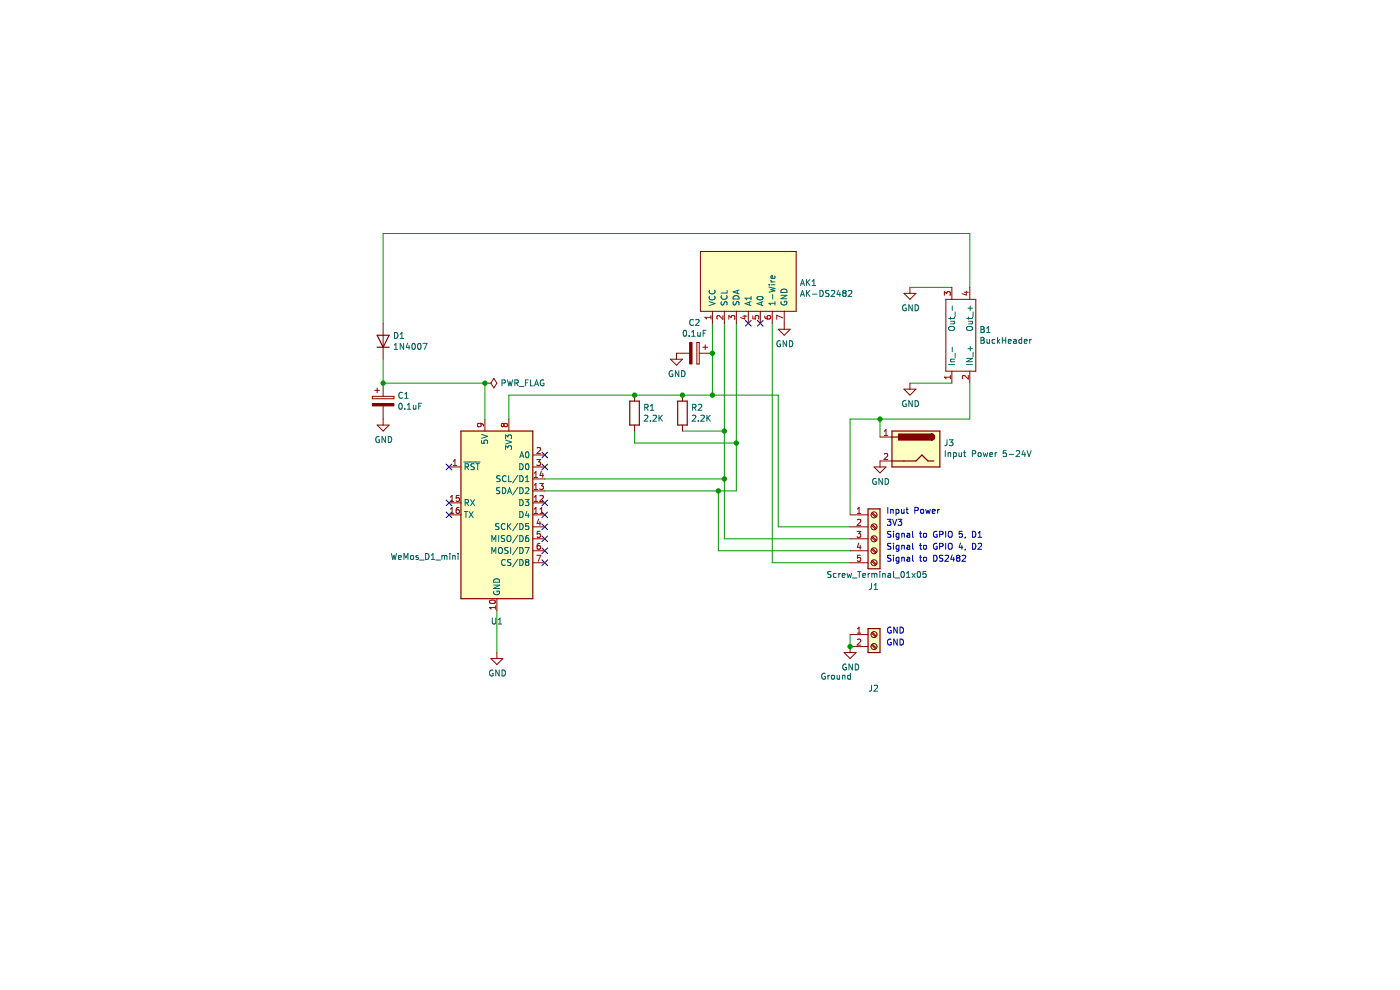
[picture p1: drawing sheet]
(kicad_sch (version 20211123) (generator eeschema)

 (paper "A4")

 (title_block
  (title "TM11")
  (date "2023-08-11"))

 (lib_symbols
  (symbol "Connector:Barrel_Jack" (pin_names (offset 1.016)) (in_bom yes) (on_board yes)
   (property "Reference" "J" (id 0) (at 0 5.334 0) (effects (font (size 1.27 1.27))))
   (property "Value" "Barrel_Jack" (id 1) (at 0 -5.08 0) (effects (font (size 1.27 1.27))))
   (property "Footprint" "" (id 2) (at 1.27 -1.016 0) (effects (font (size 1.27 1.27)) hide))
   (property "Datasheet" "~" (id 3) (at 1.27 -1.016 0) (effects (font (size 1.27 1.27)) hide))
   (symbol "Barrel_Jack_0_1"
    (rectangle (start -5.08 3.81) (end 5.08 -3.81) (stroke (width 0.254) (type default) (color 0 0 0 0)) (fill (type background)))
    (arc (start -3.302 3.175) (mid -3.937 2.54) (end -3.302 1.905) (stroke (width 0.254) (type default) (color 0 0 0 0)) (fill (type none)))
    (arc (start -3.302 3.175) (mid -3.937 2.54) (end -3.302 1.905) (stroke (width 0.254) (type default) (color 0 0 0 0)) (fill (type outline)))
    (polyline (pts (xy 5.08 2.54) (xy 3.81 2.54)) (stroke (width 0.254) (type default) (color 0 0 0 0)) (fill (type none)))
    (polyline (pts (xy -3.81 -2.54) (xy -2.54 -2.54) (xy -1.27 -1.27) (xy 0 -2.54) (xy 2.54 -2.54) (xy 5.08 -2.54)) (stroke (width 0.254) (type default) (color 0 0 0 0)) (fill (type none)))
    (rectangle (start 3.683 3.175) (end -3.302 1.905) (stroke (width 0.254) (type default) (color 0 0 0 0)) (fill (type outline))))
   (symbol "Barrel_Jack_1_1"
    (pin passive line (at 7.62 2.54 180) (length 2.54) (name "~" (effects (font (size 1.27 1.27)))) (number "1" (effects (font (size 1.27 1.27)))))
    (pin passive line (at 7.62 -2.54 180) (length 2.54) (name "~" (effects (font (size 1.27 1.27)))) (number "2" (effects (font (size 1.27 1.27)))))))
  (symbol "Connector:Screw_Terminal_01x02" (pin_names (offset 1.016) hide) (in_bom yes) (on_board yes)
   (property "Reference" "J" (id 0) (at 0 2.54 0) (effects (font (size 1.27 1.27))))
   (property "Value" "Screw_Terminal_01x02" (id 1) (at 0 -5.08 0) (effects (font (size 1.27 1.27))))
   (property "Footprint" "" (id 2) (at 0 0 0) (effects (font (size 1.27 1.27)) hide))
   (property "Datasheet" "~" (id 3) (at 0 0 0) (effects (font (size 1.27 1.27)) hide))
   (symbol "Screw_Terminal_01x02_1_1"
    (rectangle (start -1.27 1.27) (end 1.27 -3.81) (stroke (width 0.254) (type default) (color 0 0 0 0)) (fill (type background)))
    (circle (center 0 -2.54) (radius 0.635) (stroke (width 0.1524) (type default) (color 0 0 0 0)) (fill (type none)))
    (polyline (pts (xy -0.5334 -2.2098) (xy 0.3302 -3.048)) (stroke (width 0.1524) (type default) (color 0 0 0 0)) (fill (type none)))
    (polyline (pts (xy -0.5334 0.3302) (xy 0.3302 -0.508)) (stroke (width 0.1524) (type default) (color 0 0 0 0)) (fill (type none)))
    (polyline (pts (xy -0.3556 -2.032) (xy 0.508 -2.8702)) (stroke (width 0.1524) (type default) (color 0 0 0 0)) (fill (type none)))
    (polyline (pts (xy -0.3556 0.508) (xy 0.508 -0.3302)) (stroke (width 0.1524) (type default) (color 0 0 0 0)) (fill (type none)))
    (circle (center 0 0) (radius 0.635) (stroke (width 0.1524) (type default) (color 0 0 0 0)) (fill (type none)))
    (pin passive line (at -5.08 0 0) (length 3.81) (name "Pin_1" (effects (font (size 1.27 1.27)))) (number "1" (effects (font (size 1.27 1.27)))))
    (pin passive line (at -5.08 -2.54 0) (length 3.81) (name "Pin_2" (effects (font (size 1.27 1.27)))) (number "2" (effects (font (size 1.27 1.27)))))))
  (symbol "Connector:Screw_Terminal_01x05" (pin_names (offset 1.016) hide) (in_bom yes) (on_board yes)
   (property "Reference" "J" (id 0) (at 0 7.62 0) (effects (font (size 1.27 1.27))))
   (property "Value" "Screw_Terminal_01x05" (id 1) (at 0 -7.62 0) (effects (font (size 1.27 1.27))))
   (property "Footprint" "" (id 2) (at 0 0 0) (effects (font (size 1.27 1.27)) hide))
   (property "Datasheet" "~" (id 3) (at 0 0 0) (effects (font (size 1.27 1.27)) hide))
   (symbol "Screw_Terminal_01x05_1_1"
    (rectangle (start -1.27 6.35) (end 1.27 -6.35) (stroke (width 0.254) (type default) (color 0 0 0 0)) (fill (type background)))
    (circle (center 0 -5.08) (radius 0.635) (stroke (width 0.1524) (type default) (color 0 0 0 0)) (fill (type none)))
    (circle (center 0 -2.54) (radius 0.635) (stroke (width 0.1524) (type default) (color 0 0 0 0)) (fill (type none)))
    (polyline (pts (xy -0.5334 -4.7498) (xy 0.3302 -5.588)) (stroke (width 0.1524) (type default) (color 0 0 0 0)) (fill (type none)))
    (polyline (pts (xy -0.5334 -2.2098) (xy 0.3302 -3.048)) (stroke (width 0.1524) (type default) (color 0 0 0 0)) (fill (type none)))
    (polyline (pts (xy -0.5334 0.3302) (xy 0.3302 -0.508)) (stroke (width 0.1524) (type default) (color 0 0 0 0)) (fill (type none)))
    (polyline (pts (xy -0.5334 2.8702) (xy 0.3302 2.032)) (stroke (width 0.1524) (type default) (color 0 0 0 0)) (fill (type none)))
    (polyline (pts (xy -0.5334 5.4102) (xy 0.3302 4.572)) (stroke (width 0.1524) (type default) (color 0 0 0 0)) (fill (type none)))
    (polyline (pts (xy -0.3556 -4.572) (xy 0.508 -5.4102)) (stroke (width 0.1524) (type default) (color 0 0 0 0)) (fill (type none)))
    (polyline (pts (xy -0.3556 -2.032) (xy 0.508 -2.8702)) (stroke (width 0.1524) (type default) (color 0 0 0 0)) (fill (type none)))
    (polyline (pts (xy -0.3556 0.508) (xy 0.508 -0.3302)) (stroke (width 0.1524) (type default) (color 0 0 0 0)) (fill (type none)))
    (polyline (pts (xy -0.3556 3.048) (xy 0.508 2.2098)) (stroke (width 0.1524) (type default) (color 0 0 0 0)) (fill (type none)))
    (polyline (pts (xy -0.3556 5.588) (xy 0.508 4.7498)) (stroke (width 0.1524) (type default) (color 0 0 0 0)) (fill (type none)))
    (circle (center 0 0) (radius 0.635) (stroke (width 0.1524) (type default) (color 0 0 0 0)) (fill (type none)))
    (circle (center 0 2.54) (radius 0.635) (stroke (width 0.1524) (type default) (color 0 0 0 0)) (fill (type none)))
    (circle (center 0 5.08) (radius 0.635) (stroke (width 0.1524) (type default) (color 0 0 0 0)) (fill (type none)))
    (pin passive line (at -5.08 5.08 0) (length 3.81) (name "Pin_1" (effects (font (size 1.27 1.27)))) (number "1" (effects (font (size 1.27 1.27)))))
    (pin passive line (at -5.08 2.54 0) (length 3.81) (name "Pin_2" (effects (font (size 1.27 1.27)))) (number "2" (effects (font (size 1.27 1.27)))))
    (pin passive line (at -5.08 0 0) (length 3.81) (name "Pin_3" (effects (font (size 1.27 1.27)))) (number "3" (effects (font (size 1.27 1.27)))))
    (pin passive line (at -5.08 -2.54 0) (length 3.81) (name "Pin_4" (effects (font (size 1.27 1.27)))) (number "4" (effects (font (size 1.27 1.27)))))
    (pin passive line (at -5.08 -5.08 0) (length 3.81) (name "Pin_5" (effects (font (size 1.27 1.27)))) (number "5" (effects (font (size 1.27 1.27)))))))
  (symbol "Device:R" (pin_numbers hide) (pin_names (offset 0)) (in_bom yes) (on_board yes)
   (property "Reference" "R" (id 0) (at 2.032 0 90) (effects (font (size 1.27 1.27))))
   (property "Value" "R" (id 1) (at 0 0 90) (effects (font (size 1.27 1.27))))
   (property "Footprint" "" (id 2) (at -1.778 0 90) (effects (font (size 1.27 1.27)) hide))
   (property "Datasheet" "~" (id 3) (at 0 0 0) (effects (font (size 1.27 1.27)) hide))
   (symbol "R_0_1"
    (rectangle (start -1.016 -2.54) (end 1.016 2.54) (stroke (width 0.254) (type default) (color 0 0 0 0)) (fill (type none))))
   (symbol "R_1_1"
    (pin passive line (at 0 3.81 270) (length 1.27) (name "~" (effects (font (size 1.27 1.27)))) (number "1" (effects (font (size 1.27 1.27)))))
    (pin passive line (at 0 -3.81 90) (length 1.27) (name "~" (effects (font (size 1.27 1.27)))) (number "2" (effects (font (size 1.27 1.27)))))))
  (symbol "Diode:1N4007" (pin_numbers hide) (pin_names hide) (in_bom yes) (on_board yes)
   (property "Reference" "D" (id 0) (at 0 2.54 0) (effects (font (size 1.27 1.27))))
   (property "Value" "1N4007" (id 1) (at 0 -2.54 0) (effects (font (size 1.27 1.27))))
   (property "Footprint" "Diode_THT:D_DO-41_SOD81_P10.16mm_Horizontal" (id 2) (at 0 -4.445 0) (effects (font (size 1.27 1.27)) hide))
   (property "Datasheet" "http://www.vishay.com/docs/88503/1n4001.pdf" (id 3) (at 0 0 0) (effects (font (size 1.27 1.27)) hide))
   (symbol "1N4007_0_1"
    (polyline (pts (xy -1.27 1.27) (xy -1.27 -1.27)) (stroke (width 0.254) (type default) (color 0 0 0 0)) (fill (type none)))
    (polyline (pts (xy 1.27 0) (xy -1.27 0)) (stroke (width 0) (type default) (color 0 0 0 0)) (fill (type none)))
    (polyline (pts (xy 1.27 1.27) (xy 1.27 -1.27) (xy -1.27 0) (xy 1.27 1.27)) (stroke (width 0.254) (type default) (color 0 0 0 0)) (fill (type none))))
   (symbol "1N4007_1_1"
    (pin passive line (at -3.81 0 0) (length 2.54) (name "K" (effects (font (size 1.27 1.27)))) (number "1" (effects (font (size 1.27 1.27)))))
    (pin passive line (at 3.81 0 180) (length 2.54) (name "A" (effects (font (size 1.27 1.27)))) (number "2" (effects (font (size 1.27 1.27)))))))
  (symbol "MyLib:AK-DS2482" (pin_names (offset 1.016)) (in_bom yes) (on_board yes)
   (property "Reference" "AK" (id 0) (at -27.94 -7.62 0) (effects (font (size 1.27 1.27))))
   (property "Value" "AK-DS2482" (id 1) (at -20.32 -5.08 0) (effects (font (size 1.27 1.27))))
   (property "Footprint" "" (id 2) (at 0 0 0) (effects (font (size 1.27 1.27)) hide))
   (property "Datasheet" "" (id 3) (at 0 0 0) (effects (font (size 1.27 1.27)) hide))
   (symbol "AK-DS2482_0_0"
    (pin input line (at -27.94 -17.78 90) (length 2.54) (name "VCC" (effects (font (size 1.27 1.27)))) (number "1" (effects (font (size 1.27 1.27)))))
    (pin bidirectional line (at -25.4 -17.78 90) (length 2.54) (name "SCL" (effects (font (size 1.27 1.27)))) (number "2" (effects (font (size 1.27 1.27)))))
    (pin bidirectional line (at -22.86 -17.78 90) (length 2.54) (name "SDA" (effects (font (size 1.27 1.27)))) (number "3" (effects (font (size 1.27 1.27)))))
    (pin input line (at -20.32 -17.78 90) (length 2.54) (name "A1" (effects (font (size 1.27 1.27)))) (number "4" (effects (font (size 1.27 1.27)))))
    (pin input line (at -17.78 -17.78 90) (length 2.54) (name "A0" (effects (font (size 1.27 1.27)))) (number "5" (effects (font (size 1.27 1.27)))))
    (pin bidirectional line (at -15.24 -17.78 90) (length 2.54) (name "1-Wire" (effects (font (size 1.27 1.27)))) (number "6" (effects (font (size 1.27 1.27)))))
    (pin input line (at -12.7 -17.78 90) (length 2.54) (name "GND" (effects (font (size 1.27 1.27)))) (number "7" (effects (font (size 1.27 1.27))))))
   (symbol "AK-DS2482_0_1"
    (rectangle (start -10.16 -15.24) (end -30.48 -2.54) (stroke (width 0) (type default) (color 0 0 0 0)) (fill (type background)))))
  (symbol "MyLib:BuckHeader" (pin_names (offset 1.016)) (in_bom yes) (on_board yes)
   (property "Reference" "B" (id 0) (at 1.27 1.27 0) (effects (font (size 1.27 1.27))))
   (property "Value" "BuckHeader" (id 1) (at 10.16 1.27 0) (effects (font (size 1.27 1.27))))
   (property "Footprint" "AAAlibrary:LM2596_Buck_Header" (id 2) (at 7.62 -7.62 0) (effects (font (size 1.27 1.27)) hide))
   (property "Datasheet" "" (id 3) (at 0 0 0) (effects (font (size 1.27 1.27)) hide))
   (symbol "BuckHeader_0_1"
    (rectangle (start 0 0) (end 15.24 -6.35) (stroke (width 0) (type default) (color 0 0 0 0)) (fill (type none))))
   (symbol "BuckHeader_1_1"
    (pin input line (at -2.54 -1.27 0) (length 2.54) (name "In_-" (effects (font (size 1.27 1.27)))) (number "1" (effects (font (size 1.27 1.27)))))
    (pin input line (at -2.54 -5.08 0) (length 2.54) (name "IN_+" (effects (font (size 1.27 1.27)))) (number "2" (effects (font (size 1.27 1.27)))))
    (pin output line (at 17.78 -1.27 180) (length 2.54) (name "Out_-" (effects (font (size 1.27 1.27)))) (number "3" (effects (font (size 1.27 1.27)))))
    (pin output line (at 17.78 -5.08 180) (length 2.54) (name "Out_+" (effects (font (size 1.27 1.27)))) (number "4" (effects (font (size 1.27 1.27)))))))
  (symbol "MyLib:WeMos_D1_mini" (in_bom yes) (on_board yes)
   (property "Reference" "U" (id 0) (at 3.81 19.05 0) (effects (font (size 1.27 1.27)) (justify left)))
   (property "Value" "WeMos_D1_mini" (id 1) (at 1.27 -19.05 0) (effects (font (size 1.27 1.27)) (justify left)))
   (property "Footprint" "Module:WEMOS_D1_mini_light" (id 2) (at 0 -29.21 0) (effects (font (size 1.27 1.27)) hide))
   (property "Datasheet" "" (id 3) (at -46.99 -29.21 0) (effects (font (size 1.27 1.27)) hide))
   (symbol "WeMos_D1_mini_1_1"
    (rectangle (start -7.62 17.78) (end 7.62 -17.78) (stroke (width 0.254) (type default) (color 0 0 0 0)) (fill (type background)))
    (pin input line (at -10.16 10.16 0) (length 2.54) (name "~{RST}" (effects (font (size 1.27 1.27)))) (number "1" (effects (font (size 1.27 1.27)))))
    (pin power_in line (at 0 -20.32 90) (length 2.54) (name "GND" (effects (font (size 1.27 1.27)))) (number "10" (effects (font (size 1.27 1.27)))))
    (pin bidirectional line (at 10.16 0 180) (length 2.54) (name "D4" (effects (font (size 1.27 1.27)))) (number "11" (effects (font (size 1.27 1.27)))))
    (pin bidirectional line (at 10.16 2.54 180) (length 2.54) (name "D3" (effects (font (size 1.27 1.27)))) (number "12" (effects (font (size 1.27 1.27)))))
    (pin bidirectional line (at 10.16 5.08 180) (length 2.54) (name "SDA/D2" (effects (font (size 1.27 1.27)))) (number "13" (effects (font (size 1.27 1.27)))))
    (pin bidirectional line (at 10.16 7.62 180) (length 2.54) (name "SCL/D1" (effects (font (size 1.27 1.27)))) (number "14" (effects (font (size 1.27 1.27)))))
    (pin input line (at -10.16 2.54 0) (length 2.54) (name "RX" (effects (font (size 1.27 1.27)))) (number "15" (effects (font (size 1.27 1.27)))))
    (pin output line (at -10.16 0 0) (length 2.54) (name "TX" (effects (font (size 1.27 1.27)))) (number "16" (effects (font (size 1.27 1.27)))))
    (pin input line (at 10.16 12.7 180) (length 2.54) (name "A0" (effects (font (size 1.27 1.27)))) (number "2" (effects (font (size 1.27 1.27)))))
    (pin bidirectional line (at 10.16 10.16 180) (length 2.54) (name "D0" (effects (font (size 1.27 1.27)))) (number "3" (effects (font (size 1.27 1.27)))))
    (pin bidirectional line (at 10.16 -2.54 180) (length 2.54) (name "SCK/D5" (effects (font (size 1.27 1.27)))) (number "4" (effects (font (size 1.27 1.27)))))
    (pin bidirectional line (at 10.16 -5.08 180) (length 2.54) (name "MISO/D6" (effects (font (size 1.27 1.27)))) (number "5" (effects (font (size 1.27 1.27)))))
    (pin bidirectional line (at 10.16 -7.62 180) (length 2.54) (name "MOSI/D7" (effects (font (size 1.27 1.27)))) (number "6" (effects (font (size 1.27 1.27)))))
    (pin bidirectional line (at 10.16 -10.16 180) (length 2.54) (name "CS/D8" (effects (font (size 1.27 1.27)))) (number "7" (effects (font (size 1.27 1.27)))))
    (pin bidirectional line (at 2.54 20.32 270) (length 2.54) (name "3V3" (effects (font (size 1.27 1.27)))) (number "8" (effects (font (size 1.27 1.27)))))
    (pin power_in line (at -2.54 20.32 270) (length 2.54) (name "5V" (effects (font (size 1.27 1.27)))) (number "9" (effects (font (size 1.27 1.27)))))))
  (symbol "TempPCB11-rescue:CP-Device" (pin_numbers hide) (pin_names (offset 0.254)) (in_bom yes) (on_board yes)
   (property "Reference" "C" (id 0) (at 0.635 2.54 0) (effects (font (size 1.27 1.27)) (justify left)))
   (property "Value" "CP-Device" (id 1) (at 0.635 -2.54 0) (effects (font (size 1.27 1.27)) (justify left)))
   (property "Footprint" "" (id 2) (at 0.9652 -3.81 0) (effects (font (size 1.27 1.27)) hide))
   (property "Datasheet" "" (id 3) (at 0 0 0) (effects (font (size 1.27 1.27)) hide))
   (symbol "CP-Device_0_1"
    (rectangle (start -2.286 0.508) (end 2.286 1.016) (stroke (width 0) (type default) (color 0 0 0 0)) (fill (type none)))
    (polyline (pts (xy -1.778 2.286) (xy -0.762 2.286)) (stroke (width 0) (type default) (color 0 0 0 0)) (fill (type none)))
    (polyline (pts (xy -1.27 2.794) (xy -1.27 1.778)) (stroke (width 0) (type default) (color 0 0 0 0)) (fill (type none)))
    (rectangle (start 2.286 -0.508) (end -2.286 -1.016) (stroke (width 0) (type default) (color 0 0 0 0)) (fill (type outline))))
   (symbol "CP-Device_1_1"
    (pin passive line (at 0 3.81 270) (length 2.794) (name "~" (effects (font (size 1.27 1.27)))) (number "1" (effects (font (size 1.27 1.27)))))
    (pin passive line (at 0 -3.81 90) (length 2.794) (name "~" (effects (font (size 1.27 1.27)))) (number "2" (effects (font (size 1.27 1.27)))))))
  (symbol "power:GND" (power) (pin_names (offset 0)) (in_bom yes) (on_board yes)
   (property "Reference" "#PWR" (id 0) (at 0 -6.35 0) (effects (font (size 1.27 1.27)) hide))
   (property "Value" "GND" (id 1) (at 0 -3.81 0) (effects (font (size 1.27 1.27))))
   (property "Footprint" "" (id 2) (at 0 0 0) (effects (font (size 1.27 1.27)) hide))
   (property "Datasheet" "" (id 3) (at 0 0 0) (effects (font (size 1.27 1.27)) hide))
   (symbol "GND_0_1"
    (polyline (pts (xy 0 0) (xy 0 -1.27) (xy 1.27 -1.27) (xy 0 -2.54) (xy -1.27 -1.27) (xy 0 -1.27)) (stroke (width 0) (type default) (color 0 0 0 0)) (fill (type none))))
   (symbol "GND_1_1"
    (pin power_in line (at 0 0 270) (length 0) hide (name "GND" (effects (font (size 1.27 1.27)))) (number "1" (effects (font (size 1.27 1.27)))))))
  (symbol "power:PWR_FLAG" (power) (pin_numbers hide) (pin_names (offset 0) hide) (in_bom yes) (on_board yes)
   (property "Reference" "#FLG" (id 0) (at 0 1.905 0) (effects (font (size 1.27 1.27)) hide))
   (property "Value" "PWR_FLAG" (id 1) (at 0 3.81 0) (effects (font (size 1.27 1.27))))
   (property "Footprint" "" (id 2) (at 0 0 0) (effects (font (size 1.27 1.27)) hide))
   (property "Datasheet" "~" (id 3) (at 0 0 0) (effects (font (size 1.27 1.27)) hide))
   (symbol "PWR_FLAG_0_0"
    (pin power_out line (at 0 0 90) (length 0) (name "pwr" (effects (font (size 1.27 1.27)))) (number "1" (effects (font (size 1.27 1.27))))))
   (symbol "PWR_FLAG_0_1"
    (polyline (pts (xy 0 0) (xy 0 1.27) (xy -1.016 1.905) (xy 0 2.54) (xy 1.016 1.905) (xy 0 1.27)) (stroke (width 0) (type default) (color 0 0 0 0)) (fill (type none))))))

 (junction (at 152.4 104.14) (diameter 0) (color 0 0 0 0))
 (junction (at 134.62 83.82) (diameter 0) (color 0 0 0 0))
 (junction (at 151.13 83.82) (diameter 0) (color 0 0 0 0))
 (junction (at 180.34 137.16) (diameter 0) (color 0 0 0 0))
 (junction (at 153.67 101.6) (diameter 0) (color 0 0 0 0))
 (junction (at 102.87 81.28) (diameter 0) (color 0 0 0 0))
 (junction (at 156.21 93.98) (diameter 0) (color 0 0 0 0))
 (junction (at 144.78 83.82) (diameter 0) (color 0 0 0 0))
 (junction (at 151.13 74.93) (diameter 0) (color 0 0 0 0))
 (junction (at 153.67 91.44) (diameter 0) (color 0 0 0 0))
 (junction (at 81.28 81.28) (diameter 0) (color 0 0 0 0))
 (junction (at 186.69 88.9) (diameter 0) (color 0 0 0 0))

 (no_connect (at 115.57 119.38))
 (no_connect (at 95.25 99.06))
 (no_connect (at 161.29 68.58))
 (no_connect (at 115.57 99.06))
 (no_connect (at 115.57 109.22))
 (no_connect (at 158.75 68.58))
 (no_connect (at 95.25 106.68))
 (no_connect (at 95.25 109.22))
 (no_connect (at 115.57 114.3))
 (no_connect (at 115.57 106.68))
 (no_connect (at 115.57 116.84))
 (no_connect (at 115.57 111.76))
 (no_connect (at 115.57 96.52))

 (wire (pts (xy 105.41 129.54) (xy 105.41 138.43)) (stroke (width 0) (type default) (color 0 0 0 0)))
 (wire (pts (xy 153.67 68.58) (xy 153.67 91.44)) (stroke (width 0) (type default) (color 0 0 0 0)))
 (wire (pts (xy 156.21 93.98) (xy 156.21 104.14)) (stroke (width 0) (type default) (color 0 0 0 0)))
 (wire (pts (xy 102.87 81.28) (xy 81.28 81.28)) (stroke (width 0) (type default) (color 0 0 0 0)))
 (wire (pts (xy 81.28 68.58) (xy 81.28 49.53)) (stroke (width 0) (type default) (color 0 0 0 0)))
 (wire (pts (xy 156.21 68.58) (xy 156.21 93.98)) (stroke (width 0) (type default) (color 0 0 0 0)))
 (wire (pts (xy 205.74 49.53) (xy 205.74 60.96)) (stroke (width 0) (type default) (color 0 0 0 0)))
 (wire (pts (xy 201.93 81.28) (xy 193.04 81.28)) (stroke (width 0) (type default) (color 0 0 0 0)))
 (wire (pts (xy 102.87 81.28) (xy 102.87 88.9)) (stroke (width 0) (type default) (color 0 0 0 0)))
 (wire (pts (xy 180.34 88.9) (xy 180.34 109.22)) (stroke (width 0) (type default) (color 0 0 0 0)))
 (wire (pts (xy 152.4 104.14) (xy 115.57 104.14)) (stroke (width 0) (type default) (color 0 0 0 0)))
 (wire (pts (xy 134.62 93.98) (xy 156.21 93.98)) (stroke (width 0) (type default) (color 0 0 0 0)))
 (wire (pts (xy 151.13 83.82) (xy 144.78 83.82)) (stroke (width 0) (type default) (color 0 0 0 0)))
 (wire (pts (xy 151.13 74.93) (xy 151.13 83.82)) (stroke (width 0) (type default) (color 0 0 0 0)))
 (wire (pts (xy 107.95 83.82) (xy 107.95 88.9)) (stroke (width 0) (type default) (color 0 0 0 0)))
 (wire (pts (xy 205.74 81.28) (xy 205.74 88.9)) (stroke (width 0) (type default) (color 0 0 0 0)))
 (wire (pts (xy 81.28 49.53) (xy 205.74 49.53)) (stroke (width 0) (type default) (color 0 0 0 0)))
 (wire (pts (xy 180.34 116.84) (xy 152.4 116.84)) (stroke (width 0) (type default) (color 0 0 0 0)))
 (wire (pts (xy 180.34 88.9) (xy 186.69 88.9)) (stroke (width 0) (type default) (color 0 0 0 0)))
 (wire (pts (xy 201.93 60.96) (xy 193.04 60.96)) (stroke (width 0) (type default) (color 0 0 0 0)))
 (wire (pts (xy 134.62 83.82) (xy 107.95 83.82)) (stroke (width 0) (type default) (color 0 0 0 0)))
 (wire (pts (xy 165.1 111.76) (xy 165.1 83.82)) (stroke (width 0) (type default) (color 0 0 0 0)))
 (wire (pts (xy 165.1 83.82) (xy 151.13 83.82)) (stroke (width 0) (type default) (color 0 0 0 0)))
 (wire (pts (xy 153.67 114.3) (xy 153.67 101.6)) (stroke (width 0) (type default) (color 0 0 0 0)))
 (wire (pts (xy 205.74 88.9) (xy 186.69 88.9)) (stroke (width 0) (type default) (color 0 0 0 0)))
 (wire (pts (xy 151.13 74.93) (xy 151.13 68.58)) (stroke (width 0) (type default) (color 0 0 0 0)))
 (wire (pts (xy 134.62 91.44) (xy 134.62 93.98)) (stroke (width 0) (type default) (color 0 0 0 0)))
 (wire (pts (xy 186.69 88.9) (xy 186.69 92.71)) (stroke (width 0) (type default) (color 0 0 0 0)))
 (wire (pts (xy 153.67 91.44) (xy 153.67 101.6)) (stroke (width 0) (type default) (color 0 0 0 0)))
 (wire (pts (xy 180.34 119.38) (xy 163.83 119.38)) (stroke (width 0) (type default) (color 0 0 0 0)))
 (wire (pts (xy 180.34 114.3) (xy 153.67 114.3)) (stroke (width 0) (type default) (color 0 0 0 0)))
 (wire (pts (xy 81.28 76.2) (xy 81.28 81.28)) (stroke (width 0) (type default) (color 0 0 0 0)))
 (wire (pts (xy 180.34 134.62) (xy 180.34 137.16)) (stroke (width 0) (type default) (color 0 0 0 0)))
 (wire (pts (xy 144.78 83.82) (xy 134.62 83.82)) (stroke (width 0) (type default) (color 0 0 0 0)))
 (wire (pts (xy 144.78 91.44) (xy 153.67 91.44)) (stroke (width 0) (type default) (color 0 0 0 0)))
 (wire (pts (xy 156.21 104.14) (xy 152.4 104.14)) (stroke (width 0) (type default) (color 0 0 0 0)))
 (wire (pts (xy 152.4 116.84) (xy 152.4 104.14)) (stroke (width 0) (type default) (color 0 0 0 0)))
 (wire (pts (xy 180.34 111.76) (xy 165.1 111.76)) (stroke (width 0) (type default) (color 0 0 0 0)))
 (wire (pts (xy 153.67 101.6) (xy 115.57 101.6)) (stroke (width 0) (type default) (color 0 0 0 0)))
 (wire (pts (xy 163.83 119.38) (xy 163.83 68.58)) (stroke (width 0) (type default) (color 0 0 0 0)))

 (text "3V3" (at 187.96 111.76 0) (effects (font (size 1.27 1.27)) (justify left bottom)))
 (text "Signal to GPIO 5, D1" (at 187.96 114.3 0) (effects (font (size 1.27 1.27)) (justify left bottom)))
 (text "Signal to GPIO 4, D2\n" (at 187.96 116.84 0) (effects (font (size 1.27 1.27)) (justify left bottom)))
 (text "Signal to DS2482" (at 187.96 119.38 0) (effects (font (size 1.27 1.27)) (justify left bottom)))
 (text "GND" (at 187.96 134.62 0) (effects (font (size 1.27 1.27)) (justify left bottom)))
 (text "Input Power\n" (at 187.96 109.22 0) (effects (font (size 1.27 1.27)) (justify left bottom)))
 (text "GND" (at 187.96 137.16 0) (effects (font (size 1.27 1.27)) (justify left bottom)))

 (symbol (lib_id "MyLib:WeMos_D1_mini") (at 105.41 109.22 0) (unit 1) (in_bom yes) (on_board yes)
  (property "Reference" "U1" (id 0) (at 105.41 131.8006 0))
  (property "Value" "WeMos_D1_mini" (id 1) (at 90.17 118.11 0))
  (property "Footprint" "Module:WEMOS_D1_mini_light" (id 2) (at 105.41 138.43 0) (effects (font (size 1.27 1.27)) hide))
  (property "Datasheet" "https://wiki.wemos.cc/products:d1:d1_mini#documentation" (id 3) (at 58.42 138.43 0) (effects (font (size 1.27 1.27)) hide)) (pin "1") (pin "10") (pin "11") (pin "12") (pin "13") (pin "14") (pin "15") (pin "16") (pin "2") (pin "3") (pin "4") (pin "5") (pin "6") (pin "7") (pin "8") (pin "9"))

 (symbol (lib_id "MyLib:AK-DS2482") (at 179.07 50.8 0) (unit 1) (in_bom yes) (on_board yes)
  (property "Reference" "AK1" (id 0) (at 169.6212 59.9948 0) (effects (font (size 1.27 1.27)) (justify left)))
  (property "Value" "AK-DS2482" (id 1) (at 169.6212 62.3062 0) (effects (font (size 1.27 1.27)) (justify left)))
  (property "Footprint" "AAAlibrary:AK-DS2482" (id 2) (at 179.07 50.8 0) (effects (font (size 1.27 1.27)) hide))
  (property "Datasheet" "" (id 3) (at 179.07 50.8 0) (effects (font (size 1.27 1.27)) hide)) (pin "1") (pin "2") (pin "3") (pin "4") (pin "5") (pin "6") (pin "7"))

 (symbol (lib_id "TempPCB11-rescue:CP-Device") (at 147.32 74.93 270) (unit 1) (in_bom yes) (on_board yes)
  (property "Reference" "C2" (id 0) (at 147.32 68.453 90))
  (property "Value" "0.1uF" (id 1) (at 147.32 70.7644 90))
  (property "Footprint" "Capacitor_THT:C_Disc_D5.0mm_W2.5mm_P2.50mm" (id 2) (at 143.51 75.8952 0) (effects (font (size 1.27 1.27)) hide))
  (property "Datasheet" "~" (id 3) (at 147.32 74.93 0) (effects (font (size 1.27 1.27)) hide)) (pin "1") (pin "2"))

 (symbol (lib_id "TempPCB11-rescue:CP-Device") (at 81.28 85.09 0) (unit 1) (in_bom yes) (on_board yes)
  (property "Reference" "C1" (id 0) (at 84.2772 83.9216 0) (effects (font (size 1.27 1.27)) (justify left)))
  (property "Value" "0.1uF" (id 1) (at 84.2772 86.233 0) (effects (font (size 1.27 1.27)) (justify left)))
  (property "Footprint" "Capacitor_THT:C_Disc_D5.0mm_W2.5mm_P2.50mm" (id 2) (at 82.2452 88.9 0) (effects (font (size 1.27 1.27)) hide))
  (property "Datasheet" "~" (id 3) (at 81.28 85.09 0) (effects (font (size 1.27 1.27)) hide)) (pin "1") (pin "2"))

 (symbol (lib_id "power:GND") (at 166.37 68.58 0) (unit 1) (in_bom yes) (on_board yes)
  (property "Reference" "#PWR04" (id 0) (at 166.37 74.93 0) (effects (font (size 1.27 1.27)) hide))
  (property "Value" "GND" (id 1) (at 166.497 72.9742 0))
  (property "Footprint" "" (id 2) (at 166.37 68.58 0) (effects (font (size 1.27 1.27)) hide))
  (property "Datasheet" "" (id 3) (at 166.37 68.58 0) (effects (font (size 1.27 1.27)) hide)) (pin "1"))

 (symbol (lib_id "power:GND") (at 180.34 137.16 0) (unit 1) (in_bom yes) (on_board yes)
  (property "Reference" "#PWR05" (id 0) (at 180.34 143.51 0) (effects (font (size 1.27 1.27)) hide))
  (property "Value" "GND" (id 1) (at 180.467 141.5542 0))
  (property "Footprint" "" (id 2) (at 180.34 137.16 0) (effects (font (size 1.27 1.27)) hide))
  (property "Datasheet" "" (id 3) (at 180.34 137.16 0) (effects (font (size 1.27 1.27)) hide)) (pin "1"))

 (symbol (lib_id "power:GND") (at 143.51 74.93 0) (unit 1) (in_bom yes) (on_board yes)
  (property "Reference" "#PWR03" (id 0) (at 143.51 81.28 0) (effects (font (size 1.27 1.27)) hide))
  (property "Value" "GND" (id 1) (at 143.637 79.3242 0))
  (property "Footprint" "" (id 2) (at 143.51 74.93 0) (effects (font (size 1.27 1.27)) hide))
  (property "Datasheet" "" (id 3) (at 143.51 74.93 0) (effects (font (size 1.27 1.27)) hide)) (pin "1"))

 (symbol (lib_id "power:GND") (at 81.28 88.9 0) (unit 1) (in_bom yes) (on_board yes)
  (property "Reference" "#PWR01" (id 0) (at 81.28 95.25 0) (effects (font (size 1.27 1.27)) hide))
  (property "Value" "GND" (id 1) (at 81.407 93.2942 0))
  (property "Footprint" "" (id 2) (at 81.28 88.9 0) (effects (font (size 1.27 1.27)) hide))
  (property "Datasheet" "" (id 3) (at 81.28 88.9 0) (effects (font (size 1.27 1.27)) hide)) (pin "1"))

 (symbol (lib_id "power:GND") (at 105.41 138.43 0) (unit 1) (in_bom yes) (on_board yes)
  (property "Reference" "#PWR02" (id 0) (at 105.41 144.78 0) (effects (font (size 1.27 1.27)) hide))
  (property "Value" "GND" (id 1) (at 105.537 142.8242 0))
  (property "Footprint" "" (id 2) (at 105.41 138.43 0) (effects (font (size 1.27 1.27)) hide))
  (property "Datasheet" "" (id 3) (at 105.41 138.43 0) (effects (font (size 1.27 1.27)) hide)) (pin "1"))

 (symbol (lib_id "Device:R") (at 144.78 87.63 0) (unit 1) (in_bom yes) (on_board yes)
  (property "Reference" "R2" (id 0) (at 146.558 86.4616 0) (effects (font (size 1.27 1.27)) (justify left)))
  (property "Value" "2.2K" (id 1) (at 146.558 88.773 0) (effects (font (size 1.27 1.27)) (justify left)))
  (property "Footprint" "Resistor_THT:R_Axial_DIN0207_L6.3mm_D2.5mm_P10.16mm_Horizontal" (id 2) (at 143.002 87.63 90) (effects (font (size 1.27 1.27)) hide))
  (property "Datasheet" "~" (id 3) (at 144.78 87.63 0) (effects (font (size 1.27 1.27)) hide)) (pin "1") (pin "2"))

 (symbol (lib_id "Device:R") (at 134.62 87.63 0) (unit 1) (in_bom yes) (on_board yes)
  (property "Reference" "R1" (id 0) (at 136.398 86.4616 0) (effects (font (size 1.27 1.27)) (justify left)))
  (property "Value" "2.2K" (id 1) (at 136.398 88.773 0) (effects (font (size 1.27 1.27)) (justify left)))
  (property "Footprint" "Resistor_THT:R_Axial_DIN0207_L6.3mm_D2.5mm_P10.16mm_Horizontal" (id 2) (at 132.842 87.63 90) (effects (font (size 1.27 1.27)) hide))
  (property "Datasheet" "~" (id 3) (at 134.62 87.63 0) (effects (font (size 1.27 1.27)) hide)) (pin "1") (pin "2"))

 (symbol (lib_id "power:PWR_FLAG") (at 102.87 81.28 270) (unit 1) (in_bom yes) (on_board yes)
  (property "Reference" "#FLG01" (id 0) (at 104.775 81.28 0) (effects (font (size 1.27 1.27)) hide))
  (property "Value" "PWR_FLAG" (id 1) (at 106.1212 81.28 90) (effects (font (size 1.27 1.27)) (justify left)))
  (property "Footprint" "" (id 2) (at 102.87 81.28 0) (effects (font (size 1.27 1.27)) hide))
  (property "Datasheet" "~" (id 3) (at 102.87 81.28 0) (effects (font (size 1.27 1.27)) hide)) (pin "1"))

 (symbol (lib_id "Connector:Barrel_Jack") (at 194.31 95.25 0) (mirror y) (unit 1) (in_bom yes) (on_board yes)
  (property "Reference" "J3" (id 0) (at 200.152 93.98 0) (effects (font (size 1.27 1.27)) (justify right)))
  (property "Value" "Input Power 5-24V" (id 1) (at 200.152 96.2914 0) (effects (font (size 1.27 1.27)) (justify right)))
  (property "Footprint" "AAAlibrary:Uxcell_DC_power_jack" (id 2) (at 193.04 96.266 0) (effects (font (size 1.27 1.27)) hide))
  (property "Datasheet" "~" (id 3) (at 193.04 96.266 0) (effects (font (size 1.27 1.27)) hide)) (pin "1") (pin "2"))

 (symbol (lib_id "MyLib:BuckHeader") (at 200.66 78.74 90) (unit 1) (in_bom yes) (on_board yes)
  (property "Reference" "B1" (id 0) (at 207.7212 69.9516 90) (effects (font (size 1.27 1.27)) (justify right)))
  (property "Value" "BuckHeader" (id 1) (at 207.7212 72.263 90) (effects (font (size 1.27 1.27)) (justify right)))
  (property "Footprint" "AAAlibrary:LM2596_Buck_Header" (id 2) (at 208.28 71.12 0) (effects (font (size 1.27 1.27)) hide))
  (property "Datasheet" "" (id 3) (at 200.66 78.74 0) (effects (font (size 1.27 1.27)) hide)) (pin "1") (pin "2") (pin "3") (pin "4"))

 (symbol (lib_id "power:GND") (at 193.04 60.96 0) (unit 1) (in_bom yes) (on_board yes)
  (property "Reference" "#PWR07" (id 0) (at 193.04 67.31 0) (effects (font (size 1.27 1.27)) hide))
  (property "Value" "GND" (id 1) (at 193.167 65.3542 0))
  (property "Footprint" "" (id 2) (at 193.04 60.96 0) (effects (font (size 1.27 1.27)) hide))
  (property "Datasheet" "" (id 3) (at 193.04 60.96 0) (effects (font (size 1.27 1.27)) hide)) (pin "1"))

 (symbol (lib_id "power:GND") (at 193.04 81.28 0) (unit 1) (in_bom yes) (on_board yes)
  (property "Reference" "#PWR08" (id 0) (at 193.04 87.63 0) (effects (font (size 1.27 1.27)) hide))
  (property "Value" "GND" (id 1) (at 193.167 85.6742 0))
  (property "Footprint" "" (id 2) (at 193.04 81.28 0) (effects (font (size 1.27 1.27)) hide))
  (property "Datasheet" "" (id 3) (at 193.04 81.28 0) (effects (font (size 1.27 1.27)) hide)) (pin "1"))

 (symbol (lib_id "power:GND") (at 186.69 97.79 0) (unit 1) (in_bom yes) (on_board yes)
  (property "Reference" "#PWR06" (id 0) (at 186.69 104.14 0) (effects (font (size 1.27 1.27)) hide))
  (property "Value" "GND" (id 1) (at 186.817 102.1842 0))
  (property "Footprint" "" (id 2) (at 186.69 97.79 0) (effects (font (size 1.27 1.27)) hide))
  (property "Datasheet" "" (id 3) (at 186.69 97.79 0) (effects (font (size 1.27 1.27)) hide)) (pin "1"))

 (symbol (lib_id "Connector:Screw_Terminal_01x02") (at 185.42 134.62 0) (unit 1) (in_bom yes) (on_board yes)
  (property "Reference" "J2" (id 0) (at 184.15 146.05 0) (effects (font (size 1.27 1.27)) (justify left)))
  (property "Value" "Ground" (id 1) (at 173.99 143.51 0) (effects (font (size 1.27 1.27)) (justify left)))
  (property "Footprint" "TerminalBlock_Phoenix:TerminalBlock_Phoenix_PT-1,5-2-5.0-H_1x02_P5.00mm_Horizontal" (id 2) (at 185.42 134.62 0) (effects (font (size 1.27 1.27)) hide))
  (property "Datasheet" "~" (id 3) (at 185.42 134.62 0) (effects (font (size 1.27 1.27)) hide)) (pin "1") (pin "2"))

 (symbol (lib_id "Connector:Screw_Terminal_01x05") (at 185.42 114.3 0) (unit 1) (in_bom yes) (on_board yes)
  (property "Reference" "J1" (id 0) (at 184.15 124.46 0) (effects (font (size 1.27 1.27)) (justify left)))
  (property "Value" "Screw_Terminal_01x05" (id 1) (at 175.26 121.92 0) (effects (font (size 1.27 1.27)) (justify left)))
  (property "Footprint" "TerminalBlock_Phoenix:TerminalBlock_Phoenix_PT-1,5-5-5.0-H_1x05_P5.00mm_Horizontal" (id 2) (at 185.42 114.3 0) (effects (font (size 1.27 1.27)) hide))
  (property "Datasheet" "~" (id 3) (at 185.42 114.3 0) (effects (font (size 1.27 1.27)) hide)) (pin "1") (pin "2") (pin "3") (pin "4") (pin "5"))

 (symbol (lib_id "Diode:1N4007") (at 81.28 72.39 90) (unit 1) (in_bom yes) (on_board yes)
  (property "Reference" "D1" (id 0) (at 83.312 71.2216 90) (effects (font (size 1.27 1.27)) (justify right)))
  (property "Value" "1N4007" (id 1) (at 83.312 73.533 90) (effects (font (size 1.27 1.27)) (justify right)))
  (property "Footprint" "Diode_THT:D_DO-41_SOD81_P10.16mm_Horizontal" (id 2) (at 85.725 72.39 0) (effects (font (size 1.27 1.27)) hide))
  (property "Datasheet" "http://www.vishay.com/docs/88503/1n4001.pdf" (id 3) (at 81.28 72.39 0) (effects (font (size 1.27 1.27)) hide)) (pin "1") (pin "2"))

 (sheet_instances (path "" (page "1")))

)
